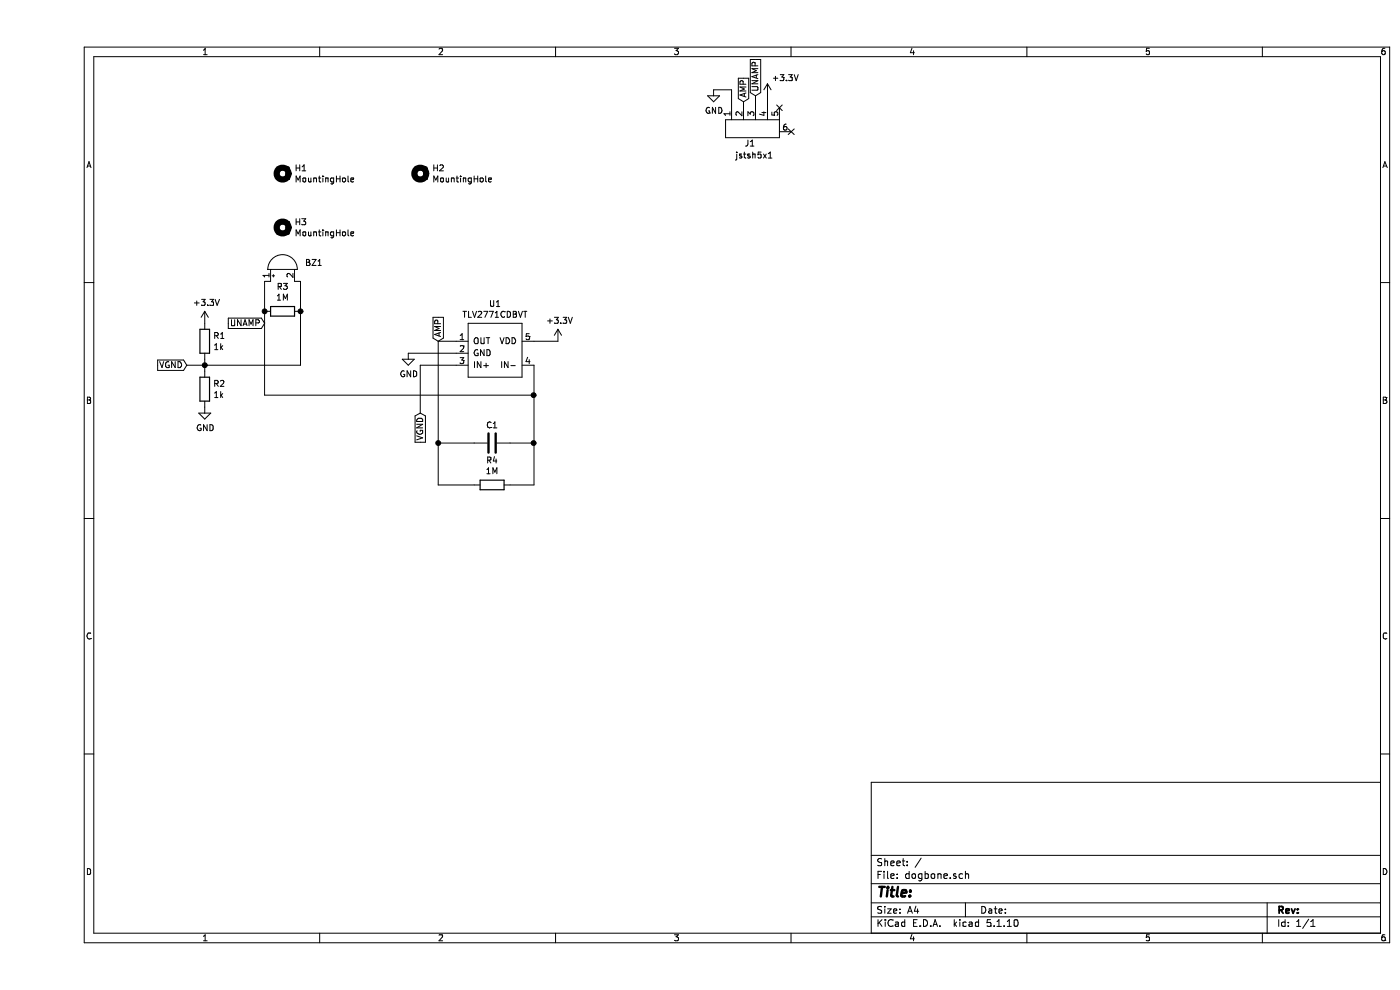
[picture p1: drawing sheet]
EESchema Schematic File Version 4
EELAYER 30 0
EELAYER END
$Descr A4 11693 8268
encoding utf-8
Sheet 1 1
Title ""
Date ""
Rev ""
Comp ""
Comment1 ""
Comment2 ""
Comment3 ""
Comment4 ""
$EndDescr
$Comp
L Mechanical:MountingHole H1
U 1 1
P 2050 1450
F 0 "H1" H 2150 1496 50  0000 L CNN
F 1 "MountingHole" H 2150 1405 50  0000 L CNN
F 2 "exocam_charge_amp:mount_hole_2.5mm" H 2050 1450 50  0001 C CNN
F 3 "~" H 2050 1450 50  0001 C CNN
	1    2050 1450
	1    0    0    -1  
$EndComp
$Comp
L Mechanical:MountingHole H2
U 1 1
P 3200 1450
F 0 "H2" H 3300 1496 50  0000 L CNN
F 1 "MountingHole" H 3300 1405 50  0000 L CNN
F 2 "exocam_charge_amp:mount_hole_2.5mm" H 3200 1450 50  0001 C CNN
F 3 "~" H 3200 1450 50  0001 C CNN
	1    3200 1450
	1    0    0    -1  
$EndComp
$Comp
L Mechanical:MountingHole H3
U 1 1
P 2050 1900
F 0 "H3" H 2150 1946 50  0000 L CNN
F 1 "MountingHole" H 2150 1855 50  0000 L CNN
F 2 "exocam_charge_amp:mount_hole_2.5mm" H 2050 1900 50  0001 C CNN
F 3 "~" H 2050 1900 50  0001 C CNN
	1    2050 1900
	1    0    0    -1  
$EndComp
$Comp
L Device:R R1
U 1 1
P 1400 2850
F 0 "R1" H 1470 2896 50  0000 L CNN
F 1 "1k" H 1470 2805 50  0000 L CNN
F 2 "exocam_charge_amp:0603_R" V 1330 2850 50  0001 C CNN
F 3 "~" H 1400 2850 50  0001 C CNN
	1    1400 2850
	1    0    0    -1  
$EndComp
$Comp
L Device:R R2
U 1 1
P 1400 3250
F 0 "R2" H 1470 3296 50  0000 L CNN
F 1 "1k" H 1470 3205 50  0000 L CNN
F 2 "exocam_charge_amp:0603_R" V 1330 3250 50  0001 C CNN
F 3 "~" H 1400 3250 50  0001 C CNN
	1    1400 3250
	1    0    0    -1  
$EndComp
Wire Wire Line
	1400 3000 1400 3050
Connection ~ 1400 3050
Wire Wire Line
	1400 3050 1400 3100
Text GLabel 1250 3050 0    50   Input ~ 0
VGND
$Comp
L exocam_charge_amp-cache:+3.3V #PWR0101
U 1 1
P 1400 2700
F 0 "#PWR0101" H 1400 2550 50  0001 C CNN
F 1 "+3.3V" H 1415 2873 50  0000 C CNN
F 2 "" H 1400 2700 50  0001 C CNN
F 3 "" H 1400 2700 50  0001 C CNN
	1    1400 2700
	1    0    0    -1  
$EndComp
$Comp
L power:GND #PWR0102
U 1 1
P 1400 3400
F 0 "#PWR0102" H 1400 3150 50  0001 C CNN
F 1 "GND" H 1405 3227 50  0000 C CNN
F 2 "" H 1400 3400 50  0001 C CNN
F 3 "" H 1400 3400 50  0001 C CNN
	1    1400 3400
	1    0    0    -1  
$EndComp
$Comp
L exocam_charge_amp:TLV2771CDBVT U1
U 1 1
P 3800 2750
F 0 "U1" H 3825 2965 50  0000 C CNN
F 1 "TLV2771CDBVT" H 3825 2874 50  0000 C CNN
F 2 "exocam_charge_amp:TLV2271DBV" H 3800 2750 50  0001 C CNN
F 3 "" H 3800 2750 50  0001 C CNN
	1    3800 2750
	1    0    0    -1  
$EndComp
$Comp
L exocam_charge_amp-cache:+3.3V #PWR0103
U 1 1
P 4350 2850
F 0 "#PWR0103" H 4350 2700 50  0001 C CNN
F 1 "+3.3V" H 4365 3023 50  0000 C CNN
F 2 "" H 4350 2850 50  0001 C CNN
F 3 "" H 4350 2850 50  0001 C CNN
	1    4350 2850
	1    0    0    -1  
$EndComp
Wire Wire Line
	4150 2850 4350 2850
Wire Wire Line
	1250 3050 1400 3050
$Comp
L Device:Buzzer BZ1
U 1 1
P 2050 2250
F 0 "BZ1" V 2101 2063 50  0000 R CNN
F 1 "Buzzer" V 2010 2063 50  0001 R CNN
F 2 "exocam_charge_amp:piezo_buzzer_alt" V 2025 2350 50  0001 C CNN
F 3 "~" V 2025 2350 50  0001 C CNN
	1    2050 2250
	0    -1   -1   0   
$EndComp
$Comp
L Device:R R3
U 1 1
P 2050 2600
F 0 "R3" V 1843 2600 50  0000 C CNN
F 1 "1M" V 1934 2600 50  0000 C CNN
F 2 "exocam_charge_amp:0603_R" V 1980 2600 50  0001 C CNN
F 3 "~" H 2050 2600 50  0001 C CNN
	1    2050 2600
	0    1    1    0   
$EndComp
Wire Wire Line
	1900 2350 1900 2600
Wire Wire Line
	1950 2350 1900 2350
Wire Wire Line
	2200 2600 2200 2350
Wire Wire Line
	2200 2350 2150 2350
Wire Wire Line
	2200 3050 2200 2600
Wire Wire Line
	1400 3050 2200 3050
Connection ~ 2200 2600
Wire Wire Line
	1900 2600 1900 3300
Wire Wire Line
	1900 3300 4150 3300
Wire Wire Line
	4150 3300 4150 3050
Connection ~ 1900 2600
$Comp
L Device:C C1
U 1 1
P 3800 3700
F 0 "C1" V 3650 3700 50  0000 C CNN
F 1 "5pF" V 3639 3700 50  0001 C CNN
F 2 "exocam_charge_amp:0603_R" H 3838 3550 50  0001 C CNN
F 3 "~" H 3800 3700 50  0001 C CNN
	1    3800 3700
	0    1    1    0   
$EndComp
Wire Wire Line
	3950 3700 4150 3700
Wire Wire Line
	4150 3700 4150 3300
Connection ~ 4150 3300
Wire Wire Line
	3650 3700 3350 3700
Wire Wire Line
	3350 3700 3350 2850
Wire Wire Line
	3350 2850 3500 2850
$Comp
L Device:R R4
U 1 1
P 3800 4050
F 0 "R4" V 3593 4050 50  0000 C CNN
F 1 "1M" V 3684 4050 50  0000 C CNN
F 2 "exocam_charge_amp:0603_R" V 3730 4050 50  0001 C CNN
F 3 "~" H 3800 4050 50  0001 C CNN
	1    3800 4050
	0    1    1    0   
$EndComp
Wire Wire Line
	3650 4050 3350 4050
Wire Wire Line
	3350 4050 3350 3700
Connection ~ 3350 3700
Wire Wire Line
	3950 4050 4150 4050
Wire Wire Line
	4150 4050 4150 3700
Connection ~ 4150 3700
$Comp
L power:GND #PWR0104
U 1 1
P 3100 2950
F 0 "#PWR0104" H 3100 2700 50  0001 C CNN
F 1 "GND" H 3105 2777 50  0000 C CNN
F 2 "" H 3100 2950 50  0001 C CNN
F 3 "" H 3100 2950 50  0001 C CNN
	1    3100 2950
	1    0    0    -1  
$EndComp
Wire Wire Line
	3100 2950 3500 2950
Text GLabel 3200 3450 3    50   Input ~ 0
VGND
Wire Wire Line
	3500 3050 3200 3050
Wire Wire Line
	3200 3050 3200 3450
Text GLabel 3350 2850 1    50   Input ~ 0
AMP
Text GLabel 1900 2700 0    50   Input ~ 0
UNAMP
$Comp
L exocam_charge_amp:jstsh5x1 J1
U 1 1
P 5750 1000
F 0 "J1" V 5550 750 50  0000 L CNN
F 1 "jstsh5x1" V 5450 600 50  0000 L CNN
F 2 "exocam_charge_amp:jstsh5x1" H 5700 1150 50  0001 C CNN
F 3 "" H 5700 1150 50  0001 C CNN
	1    5750 1000
	0    -1   -1   0   
$EndComp
$Comp
L exocam_charge_amp-cache:+3.3V #PWR0105
U 1 1
P 6100 800
F 0 "#PWR0105" H 6100 650 50  0001 C CNN
F 1 "+3.3V" H 6250 950 50  0000 C CNN
F 2 "" H 6100 800 50  0001 C CNN
F 3 "" H 6100 800 50  0001 C CNN
	1    6100 800 
	1    0    0    -1  
$EndComp
$Comp
L power:GND #PWR0106
U 1 1
P 5650 750
F 0 "#PWR0106" H 5650 500 50  0001 C CNN
F 1 "GND" H 5655 577 50  0000 C CNN
F 2 "" H 5650 750 50  0001 C CNN
F 3 "" H 5650 750 50  0001 C CNN
	1    5650 750 
	1    0    0    -1  
$EndComp
Text GLabel 5900 850  1    50   Input ~ 0
AMP
Text GLabel 6000 800  1    50   Input ~ 0
UNAMP
Wire Wire Line
	5650 750  5800 750 
Wire Wire Line
	5800 750  5800 900 
Wire Wire Line
	5900 850  5900 900 
Wire Wire Line
	6000 800  6000 900 
Wire Wire Line
	6100 800  6100 900 
NoConn ~ 6200 900 
NoConn ~ 6300 1100
$EndSCHEMATC
